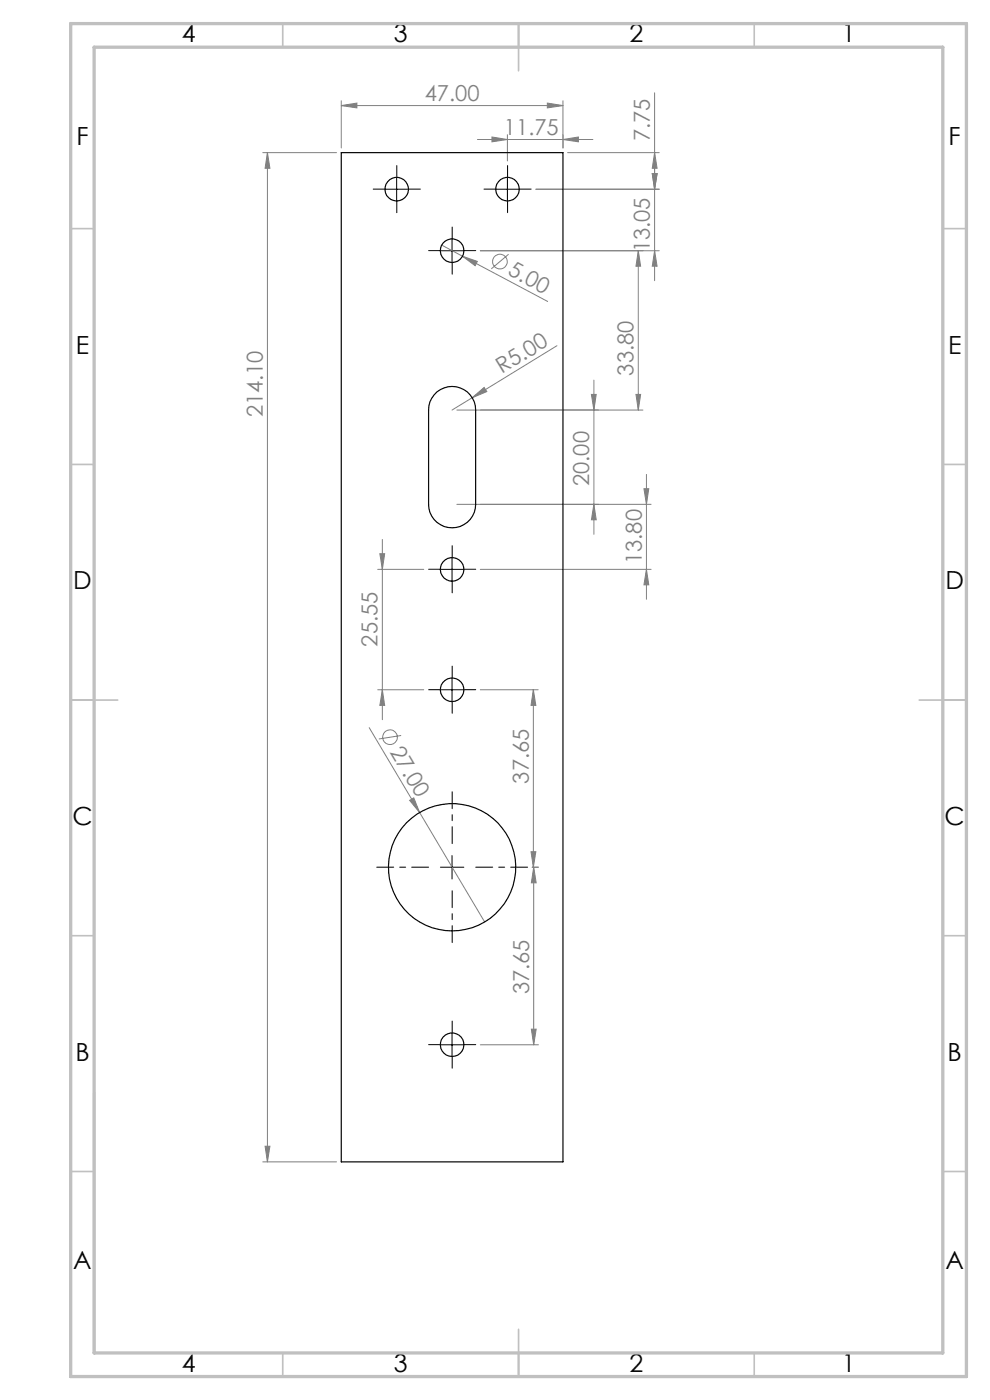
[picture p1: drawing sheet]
<svg xmlns="http://www.w3.org/2000/svg" width="210mm" height="297mm" viewBox="0 0 210 297" stroke-linecap="round" stroke-linejoin="round" font-family="sans-serif">
<g fill="none" stroke="#808080" stroke-width=".21">
<path d="M138.9 19.7v39.8M55.7 32.4h15.7M56.7 32.4v214.1M56.7 32.4l.6 3.3h-1.1zM72.4 22.4l3.3-.5v1zM72.4 21.4v10M72.4 22.4h47M101.3 29.6h24.5M104.4 29.1l3.2 .5-3.2 .5zM107.6 28.6v5.5M116.1 21.9l3.3 .5-3.3 .5zM119.4 21.4v10"/>
<path d="M119.4 29.6l3.3-.5v1zM120.4 32.4h19.4M138.4 36.8h1l-.5 3.3zM138.9 32.4l.5 3.3h-1zM93.7 52l4.4 2.4M98.1 54.4l3.1 1.1-.4 .9zM98.1 54.4l18.1 9.6M101.9 53.2h37.9M107.9 53.9l-3.7 3.1M113.7 40.1h26.1M135.4 53.2l.5 3.3h-1zM135.4 53.2v33.8"/>
<path d="M138.9 53.2l.5 3.3h-1zM118.1 73.3l-22.2 13.7M96.9 87h39.5M100.2 84.4l2.5-2.2 .6 .9zM125.4 83.7h1.1l-.5 3.3zM126 80.6v32.7M134.9 83.7h1l-.5 3.3zM80.6 117.5h1l-.5 3.3zM81.1 114.4v38.3M96.9 107h41.2M126 107l.5 3.3h-1.1zM136.6 103.7h1l-.5 3.3z"/>
<path d="M137.1 100.6v26.5M80.1 120.8h9.8M101.9 120.8h36.2M137.1 120.8l.5 3.3h-1zM78.3 154.4l10.7 18M80.1 146.3h9.8M81.1 146.3l.5 3.3h-1zM85.1 156l-4.7 .8M101.9 146.3h12.3M113.1 146.3v37.7M113.1 146.3l.6 3.3h-1.1zM86.9 169.8l.9-.5 1.2 3.1z"/>
<path d="M89 172.4l13.8 23.2M112.6 180.7h1.1l-.6 3.3zM112.9 184h1.3M113.2 184l.5 3.3h-1zM113.2 184v37.6M112.7 218.3h1l-.5 3.3zM101.9 221.6h12.3M55.7 246.5h15.7M56.2 243.2h1.1l-.6 3.3z"/>
<circle cx="106" cy="55.5" r="1.56"/>
<circle cx="82.7" cy="156.4" r="1.55"/>
</g>
<g fill="none" stroke="#000" stroke-width=".21" stroke-dasharray="15.2 1.3 1.3 1.3">
<path d="M84.2 37.6v-2.5M107.7 37.6v-2.5M81.7 40.1h-2.5M84.2 42.6v2.5M86.7 40.1h2.5M93.4 53.2h-2.5M95.9 50.7v-2.5M95.9 55.7v2.5M98.4 53.2h2.5M105.2 40.1h-2.5M107.7 42.6v2.5M110.2 40.1h2.5"/>
<path d="M95.9 118.3v-2.5M93.4 120.8h-2.5M95.9 123.3v2.5M98.4 120.8h2.5M93.4 146.3h-2.5M95.9 143.8v-2.5M95.9 148.8v2.5M98.4 146.3h2.5M95.9 219.1v-2.5M93.4 221.6h-2.5M95.9 224.1v2.5M98.4 221.6h2.5"/>
</g>
<path d="M95.9 179v-11M90.9 184h-11M95.9 189v11M100.9 184h11" fill="none" stroke="#000" stroke-width=".21" stroke-dasharray="15.2 1.3 1.3 1.3" stroke-dashoffset="11.6"/>
<g fill="none" stroke="#000" stroke-width=".21">
<path d="M84.1 37.6v5M107.6 37.6v5M81.6 40.1h5M93.4 53.2h5M95.9 50.7v5M105.2 40.1h4.9M95.9 118.3v5M93.4 120.8h5M93.4 146.3h5M95.9 143.8v5M93.4 184h5M95.9 181.5v5"/>
<path d="M95.9 219.1v5M93.4 221.6h5"/>
</g>
<g fill="none" stroke="#c0c0c0" stroke-width=".35">
<path d="M60 5v5M110 5v10M160 5v5M15 48.5h5M200 48.5h5M15 98.5h5M200 98.5h5M15 148.5h10M195 148.5h10M15 198.5h5M200 198.5h5M15 248.5h5"/>
<path d="M200 248.5h5M60 287v5M110 282v10M160 287v5"/>
</g>
<path d="M20 231.8v55.2" fill="none" stroke="#c0c0c0" stroke-width=".5"/>
<path d="M15 5h190v287h-190zM20 10h180v277h-180z" fill="none" stroke="#c0c0c0" stroke-width=".7"/>
<g fill="#808080">
<path d="M86.9 169.8l.9-.5 1.2 3.1z"/>
<path d="M100.2 84.4l2.5-2.2 .6 .9z"/>
<path d="M98.1 54.4l3.1 1.1-.4 .9z"/>
<path d="M104.4 29.1l3.2 .5-3.2 .5zM119.4 29.6l3.3-.5v1z"/>
<path d="M116.1 21.9l3.3 .5-3.3 .5zM72.4 22.4l3.3-.5v1z"/>
<path d="M138.9 53.2l.5 3.3h-1zM138.4 36.8h1l-.5 3.3zM137.1 120.8l.5 3.3h-1zM136.6 103.7h1l-.5 3.3z"/>
<path d="M112.6 180.7h1.1l-.6 3.3zM113.1 146.3l.6 3.3h-1.1z"/>
<path d="M135.4 53.2l.5 3.3h-1zM134.9 83.7h1l-.5 3.3z"/>
<path d="M113.2 184l.5 3.3h-1zM112.7 218.3h1l-.5 3.3z"/>
<path d="M80.6 117.5h1l-.5 3.3zM81.1 146.3l.5 3.3h-1z"/>
<path d="M138.4 36.8h1l-.5 3.3zM138.9 32.4l.5 3.3h-1z"/>
<path d="M126 107l.5 3.3h-1.1zM125.4 83.7h1.1l-.5 3.3z"/>
<path d="M56.7 32.4l.6 3.3h-1.1zM56.2 243.2h1.1l-.6 3.3z"/>
</g>
<g fill="none" stroke="#000" stroke-width=".25">
<path d="M72.4 32.4h47v214.1h-47zM92.7 83.1a5 5 0 0 1 5.3-.6 5 5 0 0 1 2.9 4.5v20a5 5 0 0 1-5 5 5 5 0 0 1-5-5v-20a4.9 4.9 0 0 1 1.8-3.9z"/>
<circle cx="84.1" cy="40.2" r="2.49"/>
<circle cx="95.9" cy="53.2" r="2.51"/>
<circle cx="107.7" cy="40.1" r="2.5"/>
<circle cx="95.9" cy="120.8" r="2.5"/>
<circle cx="95.9" cy="146.3" r="2.5"/>
<circle cx="95.9" cy="184" r="13.5"/>
<circle cx="95.9" cy="221.6" r="2.5"/>
</g>
<g font-size="5.3">
<text x="38.5" y="9">4</text>
<text x="83.5" y="9">3</text>
<text x="133.6" y="9">2</text>
<text x="178.6" y="9">1</text>
<text x="16.2" y="30.7">F</text>
<text x="201.2" y="30.7">F</text>
<text x="16.1" y="75">E</text>
<text x="201.1" y="75">E</text>
<text x="15.5" y="125">D</text>
<text x="200.5" y="125">D</text>
<text x="15.4" y="175">C</text>
<text x="200.4" y="175">C</text>
<text x="16" y="225">B</text>
<text x="201" y="225">B</text>
<text x="15.5" y="269.2">A</text>
<text x="200.5" y="269.2">A</text>
<text x="38.5" y="291">4</text>
<text x="83.5" y="291">3</text>
<text x="133.6" y="291">2</text>
<text x="178.6" y="291">1</text>
</g>
<g font-size="4.7" fill="#808080">
<text x="90.1" y="21.4">47.00</text>
<text x="106.9" y="28.5">11.75</text>
<text x="137.9" y="30" transform="rotate(-90 137.9 30)">7.75</text>
<text x="137.9" y="53.5" transform="rotate(-90 137.9 53.5)">13.05</text>
<text x="107.5" y="58.2" transform="rotate(28 107.5 58.2)">5.00</text>
<text x="106.4" y="79.4" transform="rotate(-32 106.4 79.4)">R5.00</text>
<text x="134.4" y="79.7" transform="rotate(-90 134.4 79.7)">33.80</text>
<text x="55.7" y="88.6" transform="rotate(-90 55.7 88.6)">214.10</text>
<text x="125" y="103.1" transform="rotate(-90 125 103.1)">20.00</text>
<text x="136.1" y="119.7" transform="rotate(-90 136.1 119.7)">13.80</text>
<text x="80.1" y="137.2" transform="rotate(-90 80.1 137.2)">25.55</text>
<text x="82.6" y="159.5" transform="rotate(59 82.6 159.5)">27.00</text>
<text x="112.2" y="166.2" transform="rotate(-90 112.2 166.2)">37.65</text>
<text x="112.2" y="210.9" transform="rotate(-90 112.2 210.9)">37.65</text>
</g>
</svg>
